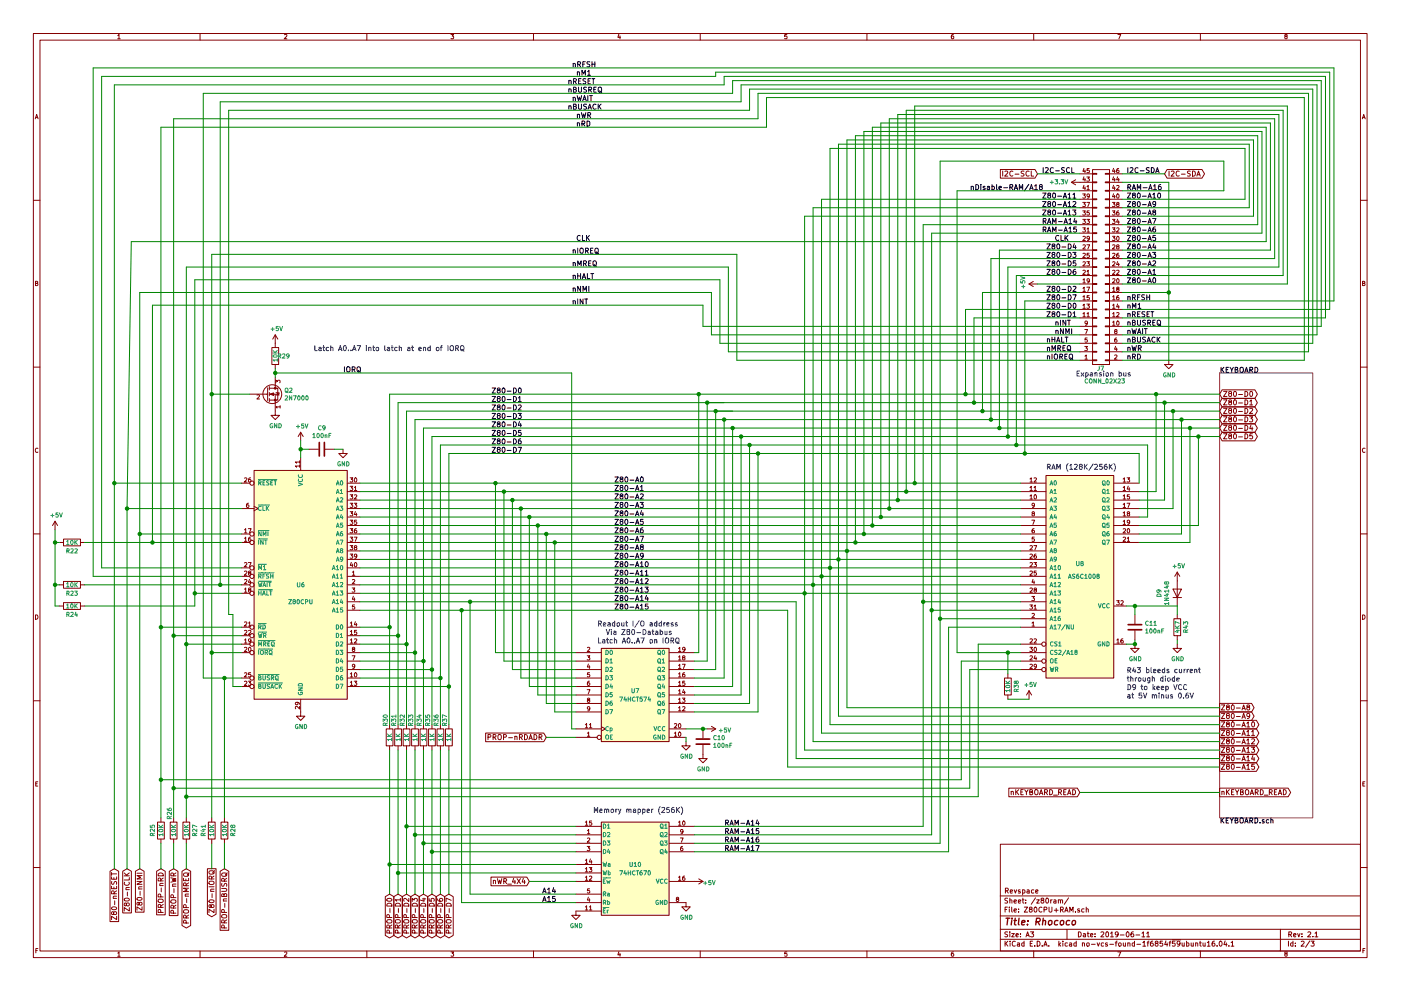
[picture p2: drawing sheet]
EESchema Schematic File Version 2
LIBS:rfbacklight-cache
LIBS:RHOCOCO-rescue
LIBS:power
LIBS:device
LIBS:transistors
LIBS:conn
LIBS:linear
LIBS:regul
LIBS:74xx
LIBS:cmos4000
LIBS:adc-dac
LIBS:memory
LIBS:xilinx
LIBS:microcontrollers
LIBS:dsp
LIBS:microchip
LIBS:analog_switches
LIBS:motorola
LIBS:texas
LIBS:intel
LIBS:audio
LIBS:interface
LIBS:digital-audio
LIBS:philips
LIBS:display
LIBS:cypress
LIBS:siliconi
LIBS:opto
LIBS:atmel
LIBS:contrib
LIBS:valves
LIBS:Zilog
LIBS:onsemi
LIBS:mechanical
LIBS:switches
LIBS:RHOCOCCO-PROPELLER
LIBS:martins_74hct574
LIBS:martins_74HCT670
LIBS:RHOCOCO-cache
EELAYER 26 0
EELAYER END
$Descr A3 16535 11693
encoding utf-8
Sheet 2 3
Title "Rhococo"
Date "2019-06-11"
Rev "2.1"
Comp "Revspace"
Comment1 ""
Comment2 ""
Comment3 ""
Comment4 ""
$EndDescr
$Comp
L Z80CPU U6
U 1 1
P 3550 6900
F 0 "U6" H 3550 6900 50  0000 C CNN
F 1 "Z80CPU" H 3550 6700 50  0000 C CNN
F 2 "Housings_DIP:DIP-40_W15.24mm_Socket" H 3550 7300 50  0001 C CNN
F 3 "" H 3550 7300 50  0001 C CNN
	1    3550 6900
	1    0    0    -1  
$EndComp
$Comp
L 628128-RESCUE-RHOCOCO U?
U 1 1
P 12750 6750
AR Path="/5B297388" Ref="U?"  Part="1" 
AR Path="/5B29716A/5B297388" Ref="U8"  Part="1" 
F 0 "U8" H 12750 6850 50  0000 C CNN
F 1 "AS6C1008" H 12800 6700 50  0000 C CNN
F 2 "Housings_DIP:DIP-32_W15.24mm_Socket" H 12750 6750 50  0001 C CNN
F 3 "" H 12750 6750 50  0001 C CNN
	1    12750 6750
	1    0    0    -1  
$EndComp
$Comp
L GND #PWR038
U 1 1
P 3550 8400
F 0 "#PWR038" H 3550 8150 50  0001 C CNN
F 1 "GND" H 3555 8227 50  0000 C CNN
F 2 "" H 3550 8400 50  0001 C CNN
F 3 "" H 3550 8400 50  0001 C CNN
	1    3550 8400
	1    0    0    -1  
$EndComp
$Comp
L +5V #PWR037
U 1 1
P 3550 5200
F 0 "#PWR037" H 3550 5050 50  0001 C CNN
F 1 "+5V" H 3565 5373 50  0000 C CNN
F 2 "" H 3550 5200 50  0001 C CNN
F 3 "" H 3550 5200 50  0001 C CNN
	1    3550 5200
	1    0    0    -1  
$EndComp
$Comp
L +5V #PWR047
U 1 1
P 13900 6850
F 0 "#PWR047" H 13900 6700 50  0001 C CNN
F 1 "+5V" H 13915 7023 50  0000 C CNN
F 2 "" H 13900 6850 50  0001 C CNN
F 3 "" H 13900 6850 50  0001 C CNN
	1    13900 6850
	1    0    0    -1  
$EndComp
$Comp
L GND #PWR046
U 1 1
P 13400 7600
F 0 "#PWR046" H 13400 7350 50  0001 C CNN
F 1 "GND" H 13405 7427 50  0000 C CNN
F 2 "" H 13400 7600 50  0001 C CNN
F 3 "" H 13400 7600 50  0001 C CNN
	1    13400 7600
	1    0    0    -1  
$EndComp
$Comp
L R R30
U 1 1
P 4600 8700
F 0 "R30" V 4550 8900 50  0000 C CNN
F 1 "1K" V 4600 8700 50  0000 C CNN
F 2 "Resistors_THT:R_Axial_DIN0204_L3.6mm_D1.6mm_P7.62mm_Horizontal" V 4530 8700 50  0001 C CNN
F 3 "" H 4600 8700 50  0001 C CNN
	1    4600 8700
	1    0    0    -1  
$EndComp
$Comp
L R R31
U 1 1
P 4700 8700
F 0 "R31" V 4650 8900 50  0000 C CNN
F 1 "1K" V 4700 8700 50  0000 C CNN
F 2 "Resistors_THT:R_Axial_DIN0204_L3.6mm_D1.6mm_P7.62mm_Horizontal" V 4630 8700 50  0001 C CNN
F 3 "" H 4700 8700 50  0001 C CNN
	1    4700 8700
	1    0    0    -1  
$EndComp
$Comp
L R R32
U 1 1
P 4800 8700
F 0 "R32" V 4750 8900 50  0000 C CNN
F 1 "1K" V 4800 8700 50  0000 C CNN
F 2 "Resistors_THT:R_Axial_DIN0204_L3.6mm_D1.6mm_P7.62mm_Horizontal" V 4730 8700 50  0001 C CNN
F 3 "" H 4800 8700 50  0001 C CNN
	1    4800 8700
	1    0    0    -1  
$EndComp
$Comp
L R R33
U 1 1
P 4900 8700
F 0 "R33" V 4850 8900 50  0000 C CNN
F 1 "1K" V 4900 8700 50  0000 C CNN
F 2 "Resistors_THT:R_Axial_DIN0204_L3.6mm_D1.6mm_P7.62mm_Horizontal" V 4830 8700 50  0001 C CNN
F 3 "" H 4900 8700 50  0001 C CNN
	1    4900 8700
	1    0    0    -1  
$EndComp
$Comp
L R R34
U 1 1
P 5000 8700
F 0 "R34" V 4950 8900 50  0000 C CNN
F 1 "1K" V 5000 8700 50  0000 C CNN
F 2 "Resistors_THT:R_Axial_DIN0204_L3.6mm_D1.6mm_P7.62mm_Horizontal" V 4930 8700 50  0001 C CNN
F 3 "" H 5000 8700 50  0001 C CNN
	1    5000 8700
	1    0    0    -1  
$EndComp
$Comp
L R R35
U 1 1
P 5100 8700
F 0 "R35" V 5050 8900 50  0000 C CNN
F 1 "1K" V 5100 8700 50  0000 C CNN
F 2 "Resistors_THT:R_Axial_DIN0204_L3.6mm_D1.6mm_P7.62mm_Horizontal" V 5030 8700 50  0001 C CNN
F 3 "" H 5100 8700 50  0001 C CNN
	1    5100 8700
	1    0    0    -1  
$EndComp
$Comp
L R R36
U 1 1
P 5200 8700
F 0 "R36" V 5150 8900 50  0000 C CNN
F 1 "1K" V 5200 8700 50  0000 C CNN
F 2 "Resistors_THT:R_Axial_DIN0204_L3.6mm_D1.6mm_P7.62mm_Horizontal" V 5130 8700 50  0001 C CNN
F 3 "" H 5200 8700 50  0001 C CNN
	1    5200 8700
	1    0    0    -1  
$EndComp
$Comp
L R R37
U 1 1
P 5300 8700
F 0 "R37" V 5250 8900 50  0000 C CNN
F 1 "1K" V 5300 8700 50  0000 C CNN
F 2 "Resistors_THT:R_Axial_DIN0204_L3.6mm_D1.6mm_P7.62mm_Horizontal" V 5230 8700 50  0001 C CNN
F 3 "" H 5300 8700 50  0001 C CNN
	1    5300 8700
	1    0    0    -1  
$EndComp
Text GLabel 4600 10550 3    60   3State ~ 0
PROP-D0
Text GLabel 4700 10550 3    60   3State ~ 0
PROP-D1
Text GLabel 4900 10550 3    60   3State ~ 0
PROP-D3
Text GLabel 5000 10550 3    60   3State ~ 0
PROP-D4
Text GLabel 5100 10550 3    60   3State ~ 0
PROP-D5
Text GLabel 5200 10550 3    60   3State ~ 0
PROP-D6
Text GLabel 5300 10550 3    60   3State ~ 0
PROP-D7
Text GLabel 4800 10550 3    60   3State ~ 0
PROP-D2
$Comp
L 74HCT574 U7
U 1 1
P 7500 8200
F 0 "U7" H 7500 8250 50  0000 C CNN
F 1 "74HCT574" H 7500 8150 50  0000 C CNN
F 2 "Housings_DIP:DIP-20_W7.62mm_Socket" H 7500 8200 50  0001 C CNN
F 3 "" H 7500 8200 50  0001 C CNN
	1    7500 8200
	1    0    0    -1  
$EndComp
$Comp
L GND #PWR041
U 1 1
P 8100 8750
F 0 "#PWR041" H 8100 8500 50  0001 C CNN
F 1 "GND" H 8105 8577 50  0000 C CNN
F 2 "" H 8100 8750 50  0001 C CNN
F 3 "" H 8100 8750 50  0001 C CNN
	1    8100 8750
	1    0    0    -1  
$EndComp
$Comp
L +5V #PWR043
U 1 1
P 8350 8600
F 0 "#PWR043" H 8350 8450 50  0001 C CNN
F 1 "+5V" V 8365 8728 50  0000 L CNN
F 2 "" H 8350 8600 50  0001 C CNN
F 3 "" H 8350 8600 50  0001 C CNN
	1    8350 8600
	0    1    1    0   
$EndComp
Text GLabel 6450 8700 0    60   Input ~ 0
PROP-nRDADR
Text Label 5800 4650 0    60   ~ 0
Z80-D0
Text Label 5800 4750 0    60   ~ 0
Z80-D1
Text Label 5800 4850 0    60   ~ 0
Z80-D2
Text Label 5800 4950 0    60   ~ 0
Z80-D3
Text Label 5800 5050 0    60   ~ 0
Z80-D4
Text Label 5800 5150 0    60   ~ 0
Z80-D5
Text Label 5800 5250 0    60   ~ 0
Z80-D6
Text Label 5800 5350 0    60   ~ 0
Z80-D7
Text Notes 7050 7400 0    60   ~ 0
Readout I/O address
Text Notes 12350 5550 0    60   ~ 0
RAM (128K/256K)
Text GLabel 1350 10250 3    60   Input ~ 0
Z80-nRESET
Text GLabel 1500 10250 3    60   Input ~ 0
Z80-nCLK
Text GLabel 1650 10250 3    60   Input ~ 0
Z80-nNMI
Text GLabel 1900 10250 3    60   Input ~ 0
PROP-nRD
Text GLabel 2050 10250 3    60   Input ~ 0
PROP-nWR
Text GLabel 2650 10250 3    60   Input ~ 0
PROP-nBUSRQ
$Comp
L R R22
U 1 1
P 850 6400
F 0 "R22" V 950 6400 50  0000 C CNN
F 1 "10K" V 850 6400 50  0000 C CNN
F 2 "Resistors_THT:R_Axial_DIN0204_L3.6mm_D1.6mm_P7.62mm_Horizontal" V 780 6400 50  0001 C CNN
F 3 "" H 850 6400 50  0001 C CNN
	1    850  6400
	0    1    1    0   
$EndComp
$Comp
L +5V #PWR056
U 1 1
P 650 6250
F 0 "#PWR056" H 650 6100 50  0001 C CNN
F 1 "+5V" H 665 6423 50  0000 C CNN
F 2 "" H 650 6250 50  0001 C CNN
F 3 "" H 650 6250 50  0001 C CNN
	1    650  6250
	1    0    0    -1  
$EndComp
$Comp
L R R23
U 1 1
P 850 6900
F 0 "R23" V 950 6900 50  0000 C CNN
F 1 "10K" V 850 6900 50  0000 C CNN
F 2 "Resistors_THT:R_Axial_DIN0204_L3.6mm_D1.6mm_P7.62mm_Horizontal" V 780 6900 50  0001 C CNN
F 3 "" H 850 6900 50  0001 C CNN
	1    850  6900
	0    1    1    0   
$EndComp
Text GLabel 2500 10250 3    60   Output ~ 0
Z80-nIORQ
Text GLabel 2200 10250 3    60   BiDi ~ 0
PROP-nMREQ
$Comp
L R R25
U 1 1
P 1900 9800
F 0 "R25" V 1800 9800 50  0000 C CNN
F 1 "10K" V 1900 9800 50  0000 C CNN
F 2 "Resistors_THT:R_Axial_DIN0204_L3.6mm_D1.6mm_P7.62mm_Horizontal" V 1830 9800 50  0001 C CNN
F 3 "" H 1900 9800 50  0001 C CNN
	1    1900 9800
	1    0    0    -1  
$EndComp
$Comp
L R R26
U 1 1
P 2050 9800
F 0 "R26" V 2000 10000 50  0000 C CNN
F 1 "10K" V 2050 9800 50  0000 C CNN
F 2 "Resistors_THT:R_Axial_DIN0204_L3.6mm_D1.6mm_P7.62mm_Horizontal" V 1980 9800 50  0001 C CNN
F 3 "" H 2050 9800 50  0001 C CNN
	1    2050 9800
	1    0    0    -1  
$EndComp
$Comp
L R R27
U 1 1
P 2200 9800
F 0 "R27" V 2300 9800 50  0000 C CNN
F 1 "10K" V 2200 9800 50  0000 C CNN
F 2 "Resistors_THT:R_Axial_DIN0204_L3.6mm_D1.6mm_P7.62mm_Horizontal" V 2130 9800 50  0001 C CNN
F 3 "" H 2200 9800 50  0001 C CNN
	1    2200 9800
	1    0    0    -1  
$EndComp
$Comp
L R R38
U 1 1
P 11900 8100
F 0 "R38" V 12000 8100 50  0000 C CNN
F 1 "10K" V 11900 8100 50  0000 C CNN
F 2 "Resistors_THT:R_Axial_DIN0204_L3.6mm_D1.6mm_P7.62mm_Horizontal" V 11830 8100 50  0001 C CNN
F 3 "" H 11900 8100 50  0001 C CNN
	1    11900 8100
	1    0    0    -1  
$EndComp
$Comp
L +5V #PWR044
U 1 1
P 12150 8250
F 0 "#PWR044" H 12150 8100 50  0001 C CNN
F 1 "+5V" H 12165 8423 50  0000 C CNN
F 2 "" H 12150 8250 50  0001 C CNN
F 3 "" H 12150 8250 50  0001 C CNN
	1    12150 8250
	1    0    0    -1  
$EndComp
Text GLabel 6250 10400 0    60   Input ~ 0
nWR_4X4
Text GLabel 12750 9350 0    60   Input ~ 0
nKEYBOARD_READ
$Comp
L 2N7000 Q2
U 1 1
P 3150 4650
F 0 "Q2" H 3355 4696 50  0000 L CNN
F 1 "2N7000" H 3355 4605 50  0000 L CNN
F 2 "TO_SOT_Packages_THT:TO-92_Molded_Narrow" H 3350 4575 50  0001 L CIN
F 3 "" H 3150 4650 50  0001 L CNN
	1    3150 4650
	1    0    0    -1  
$EndComp
$Comp
L GND #PWR036
U 1 1
P 3250 4850
F 0 "#PWR036" H 3250 4600 50  0001 C CNN
F 1 "GND" H 3255 4677 50  0000 C CNN
F 2 "" H 3250 4850 50  0001 C CNN
F 3 "" H 3250 4850 50  0001 C CNN
	1    3250 4850
	1    0    0    -1  
$EndComp
$Comp
L R R29
U 1 1
P 3250 4200
F 0 "R29" H 3350 4200 50  0000 C CNN
F 1 "10K" V 3250 4200 50  0000 C CNN
F 2 "Resistors_THT:R_Axial_DIN0204_L3.6mm_D1.6mm_P7.62mm_Horizontal" V 3180 4200 50  0001 C CNN
F 3 "" H 3250 4200 50  0001 C CNN
	1    3250 4200
	1    0    0    -1  
$EndComp
$Comp
L +5V #PWR035
U 1 1
P 3250 4050
F 0 "#PWR035" H 3250 3900 50  0001 C CNN
F 1 "+5V" H 3265 4223 50  0000 C CNN
F 2 "" H 3250 4050 50  0001 C CNN
F 3 "" H 3250 4050 50  0001 C CNN
	1    3250 4050
	1    0    0    -1  
$EndComp
$Comp
L D D9
U 1 1
P 13900 7000
F 0 "D9" H 13900 7216 50  0000 C CNN
F 1 "1N4148" H 13900 7125 50  0000 C CNN
F 2 "Diodes_THT:D_DO-35_SOD27_P7.62mm_Horizontal" H 13900 7000 50  0001 C CNN
F 3 "" H 13900 7000 50  0001 C CNN
	1    13900 7000
	0    -1   -1   0   
$EndComp
$Comp
L C C11
U 1 1
P 13400 7400
F 0 "C11" H 13515 7446 50  0000 L CNN
F 1 "100nF" H 13515 7355 50  0000 L CNN
F 2 "Capacitors_THT:C_Disc_D4.7mm_W2.5mm_P5.00mm" H 13438 7250 50  0001 C CNN
F 3 "" H 13400 7400 50  0001 C CNN
	1    13400 7400
	1    0    0    -1  
$EndComp
$Comp
L +5V #PWR045
U 1 1
P 12250 3350
F 0 "#PWR045" H 12250 3200 50  0001 C CNN
F 1 "+5V" H 12265 3523 50  0000 C CNN
F 2 "" H 12250 3350 50  0001 C CNN
F 3 "" H 12250 3350 50  0001 C CNN
	1    12250 3350
	0    -1   -1   0   
$EndComp
$Comp
L GND #PWR048
U 1 1
P 13800 4250
F 0 "#PWR048" H 13800 4000 50  0001 C CNN
F 1 "GND" H 13805 4077 50  0000 C CNN
F 2 "" H 13800 4250 50  0001 C CNN
F 3 "" H 13800 4250 50  0001 C CNN
	1    13800 4250
	1    0    0    -1  
$EndComp
$Sheet
S 14400 4400 1100 5250
U 5B45F3C6
F0 "KEYBOARD" 60
F1 "KEYBOARD.sch" 60
$EndSheet
$Comp
L R R28
U 1 1
P 2650 9800
F 0 "R28" V 2750 9800 50  0000 C CNN
F 1 "10K" V 2650 9800 50  0000 C CNN
F 2 "Resistors_THT:R_Axial_DIN0204_L3.6mm_D1.6mm_P7.62mm_Horizontal" V 2580 9800 50  0001 C CNN
F 3 "" H 2650 9800 50  0001 C CNN
	1    2650 9800
	1    0    0    -1  
$EndComp
$Comp
L R R24
U 1 1
P 850 7150
F 0 "R24" V 950 7150 50  0000 C CNN
F 1 "10K" V 850 7150 50  0000 C CNN
F 2 "Resistors_THT:R_Axial_DIN0204_L3.6mm_D1.6mm_P7.62mm_Horizontal" V 780 7150 50  0001 C CNN
F 3 "" H 850 7150 50  0001 C CNN
	1    850  7150
	0    1    1    0   
$EndComp
Text Label 6750 3600 0    60   ~ 0
nINT
Text Label 6750 3450 0    60   ~ 0
nNMI
Text Label 6750 3300 0    60   ~ 0
nHALT
Text Label 6750 3150 0    60   ~ 0
nMREQ
Text Label 6750 3000 0    60   ~ 0
nIOREQ
Text Label 6800 1500 0    60   ~ 0
nRD
Text Label 6800 1400 0    60   ~ 0
nWR
Text Label 6700 1300 0    60   ~ 0
nBUSACK
Text Label 6700 1000 0    60   ~ 0
nRESET
Text Label 6800 900  0    60   ~ 0
nM1
Text Label 6750 800  0    60   ~ 0
nRFSH
Text Label 6750 1200 0    60   ~ 0
nWAIT
$Comp
L C C10
U 1 1
P 8300 8750
F 0 "C10" H 8415 8796 50  0000 L CNN
F 1 "100nF" H 8415 8705 50  0000 L CNN
F 2 "Capacitors_THT:C_Disc_D4.7mm_W2.5mm_P5.00mm" H 8338 8600 50  0001 C CNN
F 3 "" H 8300 8750 50  0001 C CNN
	1    8300 8750
	1    0    0    -1  
$EndComp
$Comp
L C C9
U 1 1
P 3800 5300
F 0 "C9" V 3548 5300 50  0000 C CNN
F 1 "100nF" V 3639 5300 50  0000 C CNN
F 2 "Capacitors_THT:C_Disc_D4.7mm_W2.5mm_P5.00mm" H 3838 5150 50  0001 C CNN
F 3 "" H 3800 5300 50  0001 C CNN
	1    3800 5300
	0    1    1    0   
$EndComp
$Comp
L GND #PWR039
U 1 1
P 4050 5300
F 0 "#PWR039" H 4050 5050 50  0001 C CNN
F 1 "GND" H 4055 5127 50  0000 C CNN
F 2 "" H 4050 5300 50  0001 C CNN
F 3 "" H 4050 5300 50  0001 C CNN
	1    4050 5300
	1    0    0    -1  
$EndComp
$Comp
L GND #PWR042
U 1 1
P 8300 8900
F 0 "#PWR042" H 8300 8650 50  0001 C CNN
F 1 "GND" H 8305 8727 50  0000 C CNN
F 2 "" H 8300 8900 50  0001 C CNN
F 3 "" H 8300 8900 50  0001 C CNN
	1    8300 8900
	1    0    0    -1  
$EndComp
Text Notes 12700 4450 0    60   ~ 0
Expansion bus
Text Label 4050 4400 0    60   ~ 0
IORQ
Text Notes 7050 7600 0    60   ~ 0
Latch A0..A7 on IORQ\n
Text Notes 7150 7500 0    60   ~ 0
Via Z80-Databus
$Comp
L CONN_02X23 J7
U 1 1
P 13000 3150
F 0 "J7" H 12950 4350 50  0000 L CNN
F 1 "CONN_02X23" H 12800 4500 50  0000 L CNN
F 2 "Pin_Headers:Pin_Header_Angled_2x23_Pitch2.54mm" H 13000 2300 50  0001 C CNN
F 3 "" H 13000 2300 50  0001 C CNN
	1    13000 3150
	1    0    0    1   
$EndComp
Text Label 12350 4250 0    60   ~ 0
nIOREQ
Text Label 12350 4150 0    60   ~ 0
nMREQ
Text Label 12350 4050 0    60   ~ 0
nHALT
Text Label 12450 3950 0    60   ~ 0
nNMI
Text Label 12450 3850 0    60   ~ 0
nINT
Text Label 12350 3750 0    60   ~ 0
Z80-D1
Text Label 12350 3650 0    60   ~ 0
Z80-D0
Text Label 12350 3550 0    60   ~ 0
Z80-D7
Text Label 12350 3450 0    60   ~ 0
Z80-D2
Text Label 12350 3250 0    60   ~ 0
Z80-D6
Text Label 12350 3150 0    60   ~ 0
Z80-D5
Text Label 12350 3050 0    60   ~ 0
Z80-D3
Text Label 12350 2950 0    60   ~ 0
Z80-D4
Text Label 12450 2850 0    60   ~ 0
CLK
Text Label 12300 2750 0    60   ~ 0
RAM-A15
Text Label 12300 2550 0    60   ~ 0
Z80-A13
Text Label 12300 2450 0    60   ~ 0
Z80-A12
Text Label 12300 2350 0    60   ~ 0
Z80-A11
Text Label 13300 4250 0    60   ~ 0
nRD
Text Label 13300 4150 0    60   ~ 0
nWR
Text Label 13300 3950 0    60   ~ 0
nWAIT
Text Label 13300 3850 0    60   ~ 0
nBUSREQ
Text Label 13300 3750 0    60   ~ 0
nRESET
Text Label 13300 3650 0    60   ~ 0
nM1
Text Label 13300 3550 0    60   ~ 0
nRFSH
Text Label 13300 3350 0    60   ~ 0
Z80-A0
Text Label 13300 3250 0    60   ~ 0
Z80-A1
Text Label 13300 3150 0    60   ~ 0
Z80-A2
Text Label 13300 3050 0    60   ~ 0
Z80-A3
Text Label 13300 2950 0    60   ~ 0
Z80-A4
Text Label 13300 2850 0    60   ~ 0
Z80-A5
Text Label 13300 2750 0    60   ~ 0
Z80-A6
Text Label 13300 2650 0    60   ~ 0
Z80-A7
Text Label 13300 2550 0    60   ~ 0
Z80-A8
Text Label 13300 2450 0    60   ~ 0
Z80-A9
Text Label 13300 2350 0    60   ~ 0
Z80-A10
Text Label 12300 2650 0    60   ~ 0
RAM-A14
Text Label 6800 2850 0    60   ~ 0
CLK
Text Label 12300 2050 0    60   ~ 0
I2C-SCL
Text Label 13300 2050 0    60   ~ 0
I2C-SDA
Text GLabel 13750 2050 2    60   BiDi ~ 0
I2C-SDA
Text GLabel 12250 2050 0    60   Input ~ 0
I2C-SCL
$Comp
L +3.3V #PWR049
U 1 1
P 12750 2150
F 0 "#PWR049" H 12750 2000 50  0001 C CNN
F 1 "+3.3V" V 12750 2400 50  0000 C CNN
F 2 "" H 12750 2150 50  0001 C CNN
F 3 "" H 12750 2150 50  0001 C CNN
	1    12750 2150
	0    -1   -1   0   
$EndComp
Text Label 13300 4050 0    60   ~ 0
nBUSACK
Text GLabel 14400 8350 2    60   Output ~ 0
Z80-A8
Text GLabel 14400 8450 2    60   Output ~ 0
Z80-A9
Text GLabel 14400 8550 2    60   Output ~ 0
Z80-A10
Text GLabel 14400 8650 2    60   Output ~ 0
Z80-A11
Text GLabel 14400 8750 2    60   Output ~ 0
Z80-A12
Text GLabel 14400 8850 2    60   Output ~ 0
Z80-A13
Text GLabel 14400 8950 2    60   Output ~ 0
Z80-A14
Text GLabel 14400 9050 2    60   Output ~ 0
Z80-A15
Text GLabel 14400 9350 2    60   Output ~ 0
nKEYBOARD_READ
Text GLabel 14400 4650 2    60   BiDi ~ 0
Z80-D0
Text GLabel 14400 4750 2    60   BiDi ~ 0
Z80-D1
Text GLabel 14400 4850 2    60   BiDi ~ 0
Z80-D2
Text GLabel 14400 4950 2    60   BiDi ~ 0
Z80-D3
Text GLabel 14400 5050 2    60   BiDi ~ 0
Z80-D4
Text GLabel 14400 5150 2    60   BiDi ~ 0
Z80-D5
Text Label 6700 1100 0    60   ~ 0
nBUSREQ
Text Label 7250 5700 0    60   ~ 0
Z80-A0
Text Label 7250 5800 0    60   ~ 0
Z80-A1
Text Label 7250 5900 0    60   ~ 0
Z80-A2
Text Label 7250 6000 0    60   ~ 0
Z80-A3
Text Label 7250 6100 0    60   ~ 0
Z80-A4
Text Label 7250 6200 0    60   ~ 0
Z80-A5
Text Label 7250 6300 0    60   ~ 0
Z80-A6
Text Label 7250 6400 0    60   ~ 0
Z80-A7
Text Label 7250 6500 0    60   ~ 0
Z80-A8
Text Label 7250 6600 0    60   ~ 0
Z80-A9
Text Label 7250 6700 0    60   ~ 0
Z80-A10
Text Label 7250 6800 0    60   ~ 0
Z80-A11
Text Label 7250 6900 0    60   ~ 0
Z80-A12
Text Label 7250 7000 0    60   ~ 0
Z80-A13
Text Label 7250 7100 0    60   ~ 0
Z80-A14
Text Label 7250 7200 0    60   ~ 0
Z80-A15
$Comp
L GND #PWR058
U 1 1
P 8100 10650
F 0 "#PWR058" H 8100 10400 50  0001 C CNN
F 1 "GND" H 8105 10477 50  0000 C CNN
F 2 "" H 8100 10650 50  0001 C CNN
F 3 "" H 8100 10650 50  0001 C CNN
	1    8100 10650
	1    0    0    -1  
$EndComp
$Comp
L +5V #PWR040
U 1 1
P 8200 10400
F 0 "#PWR040" H 8200 10250 50  0001 C CNN
F 1 "+5V" V 8215 10573 50  0000 C CNN
F 2 "" H 8200 10400 50  0001 C CNN
F 3 "" H 8200 10400 50  0001 C CNN
	1    8200 10400
	0    1    1    0   
$EndComp
$Comp
L 74HCT670 U10
U 1 1
P 7500 10250
F 0 "U10" H 7500 10300 50  0000 C CNN
F 1 "74HCT670" H 7500 10200 50  0000 C CNN
F 2 "Housings_DIP:DIP-16_W7.62mm" H 7500 10250 50  0001 C CNN
F 3 "" H 7500 10250 50  0001 C CNN
	1    7500 10250
	1    0    0    -1  
$EndComp
$Comp
L GND #PWR059
U 1 1
P 6800 10750
F 0 "#PWR059" H 6800 10500 50  0001 C CNN
F 1 "GND" H 6805 10577 50  0000 C CNN
F 2 "" H 6800 10750 50  0001 C CNN
F 3 "" H 6800 10750 50  0001 C CNN
	1    6800 10750
	1    0    0    -1  
$EndComp
Text Label 8550 9750 0    60   ~ 0
RAM-A14
Text Label 8550 9850 0    60   ~ 0
RAM-A15
Text Label 8550 9950 0    60   ~ 0
RAM-A16
Text Label 13300 2250 0    60   ~ 0
RAM-A16
Text Label 11450 2250 0    60   ~ 0
nDisable-RAM/A18
Text Label 8550 10050 0    60   ~ 0
RAM-A17
Wire Wire Line
	4250 5700 12050 5700
Wire Wire Line
	4250 5800 12050 5800
Wire Wire Line
	4250 5900 12050 5900
Wire Wire Line
	4250 6000 12050 6000
Wire Wire Line
	4250 6100 12050 6100
Wire Wire Line
	4250 6200 12050 6200
Wire Wire Line
	4250 6300 12050 6300
Wire Wire Line
	4250 6400 12050 6400
Wire Wire Line
	5300 5350 13450 5350
Wire Wire Line
	5200 5250 13550 5250
Wire Wire Line
	5100 5150 14400 5150
Wire Wire Line
	5000 5050 14400 5050
Wire Wire Line
	4900 4950 14400 4950
Wire Wire Line
	4800 4850 8650 4850
Wire Wire Line
	8450 4850 14400 4850
Wire Wire Line
	4700 4750 8550 4750
Wire Wire Line
	8350 4750 14400 4750
Wire Wire Line
	13300 7600 13400 7600
Connection ~ 4600 7400
Connection ~ 4700 7500
Connection ~ 4800 7600
Connection ~ 4900 7700
Connection ~ 5000 7800
Connection ~ 5100 7900
Connection ~ 5200 8000
Connection ~ 5300 8100
Wire Wire Line
	4250 6800 12050 6800
Wire Wire Line
	4250 6900 12050 6900
Wire Wire Line
	4700 8850 4700 10550
Wire Wire Line
	4800 8850 4800 10550
Wire Wire Line
	4900 8850 4900 10550
Wire Wire Line
	5000 8850 5000 10550
Wire Wire Line
	5100 8850 5100 10550
Wire Wire Line
	5200 8850 5200 10550
Wire Wire Line
	5300 8850 5300 10550
Wire Wire Line
	5850 7700 6800 7700
Wire Wire Line
	5950 7800 6800 7800
Wire Wire Line
	6050 7900 6800 7900
Wire Wire Line
	6150 8000 6800 8000
Wire Wire Line
	6250 8100 6800 8100
Wire Wire Line
	6350 8200 6800 8200
Wire Wire Line
	6450 8300 6800 8300
Wire Wire Line
	6550 8400 6800 8400
Wire Wire Line
	8100 8750 8100 8700
Wire Wire Line
	4600 4650 14400 4650
Wire Wire Line
	8250 4650 8250 7700
Wire Wire Line
	8250 7700 8200 7700
Wire Wire Line
	8350 4750 8350 7800
Wire Wire Line
	8350 7800 8200 7800
Wire Wire Line
	8450 4850 8450 7900
Wire Wire Line
	8450 7900 8200 7900
Wire Wire Line
	8550 4950 8550 8000
Wire Wire Line
	8550 8000 8200 8000
Wire Wire Line
	8650 5050 8650 8100
Wire Wire Line
	8650 8100 8200 8100
Wire Wire Line
	8750 5150 8750 8200
Wire Wire Line
	8750 8200 8200 8200
Wire Wire Line
	8850 5250 8850 8300
Wire Wire Line
	8850 8300 8200 8300
Wire Wire Line
	8950 5350 8950 8400
Wire Wire Line
	8950 8400 8200 8400
Wire Wire Line
	4250 7400 4600 7400
Wire Wire Line
	4250 7500 4700 7500
Wire Wire Line
	4250 7600 4800 7600
Wire Wire Line
	4250 7700 4900 7700
Wire Wire Line
	4250 7800 5000 7800
Wire Wire Line
	4250 7900 5100 7900
Wire Wire Line
	4250 8000 5200 8000
Wire Wire Line
	4250 8100 5300 8100
Wire Wire Line
	6800 8600 6750 8600
Wire Wire Line
	2500 7700 2850 7700
Wire Wire Line
	2500 3000 2500 9650
Wire Wire Line
	2500 9950 2500 10250
Wire Wire Line
	2850 5700 1350 5700
Wire Wire Line
	1350 1000 1350 10250
Wire Wire Line
	2850 6000 1500 6000
Wire Wire Line
	1500 6000 1550 2850
Wire Wire Line
	1500 6000 1500 10250
Wire Wire Line
	2850 6300 1650 6300
Wire Wire Line
	1650 3450 1650 10250
Wire Wire Line
	1000 6900 2850 6900
Wire Wire Line
	2600 1200 2600 6900
Connection ~ 2500 7700
Wire Wire Line
	2850 7400 1900 7400
Wire Wire Line
	1900 1500 1900 9650
Wire Wire Line
	2050 7500 2850 7500
Wire Wire Line
	2200 3150 2200 9650
Wire Wire Line
	2200 7600 2850 7600
Wire Wire Line
	2050 1400 2050 9650
Wire Wire Line
	2200 9950 2200 10250
Connection ~ 5850 5700
Connection ~ 5950 5800
Connection ~ 6050 5900
Connection ~ 6150 6000
Connection ~ 6250 6100
Connection ~ 6350 6200
Connection ~ 6450 6300
Connection ~ 6550 6400
Connection ~ 8250 4650
Connection ~ 8350 4750
Connection ~ 8450 4850
Connection ~ 8550 4950
Connection ~ 8650 5050
Connection ~ 8750 5150
Connection ~ 8850 5250
Connection ~ 8950 5350
Wire Wire Line
	6750 8600 6750 4400
Wire Wire Line
	6750 4400 3250 4400
Wire Wire Line
	1900 9200 11350 9200
Wire Wire Line
	2050 9300 11450 9300
Connection ~ 2050 9300
Wire Wire Line
	2200 9400 11550 9400
Connection ~ 2200 9400
Wire Wire Line
	11350 9200 11350 7800
Wire Wire Line
	11450 9300 11450 7900
Wire Wire Line
	9300 9050 14400 9050
Wire Wire Line
	9400 8950 14400 8950
Wire Wire Line
	9500 8850 14400 8850
Wire Wire Line
	9600 8750 14400 8750
Wire Wire Line
	9700 8650 14400 8650
Wire Wire Line
	9800 8550 14400 8550
Wire Wire Line
	9900 8450 14400 8450
Wire Wire Line
	10000 8350 14400 8350
Wire Wire Line
	9700 2350 9700 8650
Wire Wire Line
	9600 2450 9600 8750
Wire Wire Line
	9500 2550 9500 8850
Wire Wire Line
	9400 7100 9400 8950
Wire Wire Line
	9300 7200 9300 9050
Wire Wire Line
	14400 9350 12750 9350
Wire Wire Line
	2500 4650 2950 4650
Wire Wire Line
	6450 8700 6800 8700
Wire Wire Line
	2400 8000 2850 8000
Wire Wire Line
	3250 4350 3250 4450
Wire Wire Line
	13400 7600 13400 7550
Wire Wire Line
	13400 7150 13400 7250
Wire Wire Line
	13300 7150 13900 7150
Connection ~ 13400 7150
Connection ~ 13400 7600
Connection ~ 1500 6000
Wire Wire Line
	9800 1750 9800 8550
Connection ~ 1800 6400
Wire Wire Line
	1800 3600 1800 6400
Wire Wire Line
	2650 8000 2650 9650
Wire Wire Line
	2650 9950 2650 10250
Wire Wire Line
	2400 1100 8650 1100
Connection ~ 1900 7400
Connection ~ 2050 7500
Connection ~ 2600 6900
Wire Wire Line
	1350 1000 8550 1000
Connection ~ 1350 5700
Connection ~ 1650 6300
Wire Wire Line
	1000 6400 2850 6400
Wire Wire Line
	2300 7000 2850 7000
Wire Wire Line
	2300 3300 2300 7150
Wire Wire Line
	2300 7150 1000 7150
Wire Wire Line
	650  6250 650  7150
Connection ~ 650  6400
Connection ~ 650  6900
Connection ~ 2300 7000
Connection ~ 2200 7600
Connection ~ 2500 4650
Wire Wire Line
	8450 900  1200 900 
Wire Wire Line
	1200 900  1200 6700
Wire Wire Line
	1200 6700 2850 6700
Wire Wire Line
	2850 6800 1100 6800
Wire Wire Line
	1100 6800 1100 800 
Wire Wire Line
	1100 800  15750 800 
Wire Wire Line
	8300 3600 1800 3600
Wire Wire Line
	8400 3450 1650 3450
Wire Wire Line
	8500 3300 2300 3300
Wire Wire Line
	2200 3150 8600 3150
Wire Wire Line
	8700 3000 2500 3000
Wire Wire Line
	9050 1500 1900 1500
Wire Wire Line
	8950 1400 2050 1400
Wire Wire Line
	8750 1200 2600 1200
Wire Wire Line
	8100 8600 8350 8600
Wire Wire Line
	3550 5200 3550 5400
Wire Wire Line
	3650 5300 3550 5300
Connection ~ 3550 5300
Wire Wire Line
	3950 5300 4050 5300
Connection ~ 8300 8600
Connection ~ 3250 4400
Wire Wire Line
	700  6400 650  6400
Wire Wire Line
	700  6900 650  6900
Wire Wire Line
	650  7150 700  7150
Wire Wire Line
	13800 2150 13800 4250
Wire Wire Line
	13800 3450 13250 3450
Wire Wire Line
	12750 3350 12250 3350
Wire Wire Line
	8700 4250 12750 4250
Wire Wire Line
	8600 4150 12750 4150
Wire Wire Line
	8500 4050 12750 4050
Wire Wire Line
	8400 3950 12750 3950
Wire Wire Line
	8300 3850 12750 3850
Wire Wire Line
	11500 3750 12750 3750
Wire Wire Line
	11400 3650 12750 3650
Wire Wire Line
	12100 3550 12750 3550
Wire Wire Line
	11600 3450 12750 3450
Wire Wire Line
	12000 3250 12750 3250
Wire Wire Line
	11900 3150 12750 3150
Wire Wire Line
	11700 3050 12750 3050
Wire Wire Line
	11800 2950 12750 2950
Wire Wire Line
	1550 2850 12750 2850
Wire Wire Line
	9500 2550 12750 2550
Wire Wire Line
	9600 2450 12750 2450
Wire Wire Line
	9700 2350 12750 2350
Wire Wire Line
	13250 3550 15750 3550
Wire Wire Line
	13250 3650 15700 3650
Wire Wire Line
	13250 3750 15650 3750
Wire Wire Line
	13250 3850 15600 3850
Wire Wire Line
	13250 3950 15550 3950
Wire Wire Line
	13250 4150 15450 4150
Wire Wire Line
	13250 4250 15400 4250
Wire Wire Line
	13250 3350 15200 3350
Wire Wire Line
	13250 3250 15150 3250
Wire Wire Line
	13250 3150 15100 3150
Wire Wire Line
	13250 3050 15050 3050
Wire Wire Line
	13250 2950 15000 2950
Wire Wire Line
	13250 2850 14950 2850
Wire Wire Line
	13250 2750 14900 2750
Wire Wire Line
	13250 2650 14850 2650
Wire Wire Line
	13250 2550 14800 2550
Wire Wire Line
	13250 2450 14750 2450
Wire Wire Line
	13250 2350 14700 2350
Wire Wire Line
	12000 3250 12000 5250
Connection ~ 12000 5250
Wire Wire Line
	11900 3150 11900 5150
Connection ~ 11900 5150
Wire Wire Line
	11700 3050 11700 4950
Connection ~ 11700 4950
Wire Wire Line
	11800 2950 11800 5050
Connection ~ 11800 5050
Wire Wire Line
	12100 3550 12100 5350
Connection ~ 12100 5350
Wire Wire Line
	11600 3450 11600 4850
Connection ~ 11600 4850
Wire Wire Line
	11500 3750 11500 4750
Connection ~ 11500 4750
Wire Wire Line
	11400 4650 11400 3650
Connection ~ 11400 4650
Wire Wire Line
	8300 3850 8300 3600
Wire Wire Line
	8400 3950 8400 3450
Wire Wire Line
	8500 4050 8500 3300
Wire Wire Line
	8600 3150 8600 4150
Wire Wire Line
	8700 4250 8700 3000
Connection ~ 9500 7000
Connection ~ 9600 6900
Connection ~ 9700 6800
Wire Wire Line
	9800 1750 14700 1750
Wire Wire Line
	14700 1750 14700 2350
Connection ~ 9800 6700
Wire Wire Line
	9900 1700 9900 8450
Wire Wire Line
	9900 1700 14750 1700
Wire Wire Line
	14750 1700 14750 2450
Wire Wire Line
	10000 1650 10000 8350
Wire Wire Line
	10000 1650 14800 1650
Wire Wire Line
	14800 1650 14800 2550
Connection ~ 10000 6500
Wire Wire Line
	10100 6400 10100 1600
Wire Wire Line
	10100 1600 14850 1600
Wire Wire Line
	14850 1600 14850 2650
Connection ~ 10100 6400
Wire Wire Line
	10200 6300 10200 1550
Wire Wire Line
	10200 1550 14900 1550
Wire Wire Line
	14900 1550 14900 2750
Connection ~ 10200 6300
Wire Wire Line
	14950 2850 14950 1500
Wire Wire Line
	14950 1500 10300 1500
Wire Wire Line
	10300 1500 10300 6200
Connection ~ 10300 6200
Wire Wire Line
	10400 6100 10400 1450
Wire Wire Line
	10400 1450 15000 1450
Wire Wire Line
	15000 1450 15000 2950
Connection ~ 10400 6100
Wire Wire Line
	15050 3050 15050 1400
Wire Wire Line
	15050 1400 10500 1400
Wire Wire Line
	10500 1400 10500 6000
Connection ~ 10500 6000
Wire Wire Line
	10600 5900 10600 1350
Wire Wire Line
	10600 1350 15100 1350
Wire Wire Line
	15100 1350 15100 3150
Connection ~ 10600 5900
Wire Wire Line
	15150 3250 15150 1300
Wire Wire Line
	15150 1300 10700 1300
Wire Wire Line
	10700 1300 10700 5800
Connection ~ 10700 5800
Wire Wire Line
	10800 5700 10800 1250
Wire Wire Line
	10800 1250 15200 1250
Wire Wire Line
	15200 1250 15200 3350
Connection ~ 10800 5700
Wire Wire Line
	9050 1500 9050 1150
Wire Wire Line
	9050 1150 15400 1150
Wire Wire Line
	15400 1150 15400 4250
Wire Wire Line
	8950 1400 8950 1100
Wire Wire Line
	8950 1100 15450 1100
Wire Wire Line
	15450 1100 15450 4150
Wire Wire Line
	15550 3950 15550 1000
Wire Wire Line
	15550 1000 8750 1000
Wire Wire Line
	8750 1000 8750 1200
Wire Wire Line
	15600 3850 15600 950 
Wire Wire Line
	15600 950  8650 950 
Wire Wire Line
	8650 950  8650 1100
Wire Wire Line
	15650 3750 15650 900 
Wire Wire Line
	15650 900  8550 900 
Wire Wire Line
	8550 900  8550 1000
Wire Wire Line
	15700 3650 15700 850 
Wire Wire Line
	15700 850  8450 850 
Wire Wire Line
	8450 850  8450 900 
Wire Wire Line
	15750 3550 15750 800 
Wire Wire Line
	8850 1300 8850 1050
Wire Wire Line
	8850 1050 15500 1050
Wire Wire Line
	15500 1050 15500 4050
Wire Wire Line
	15500 4050 13250 4050
Wire Wire Line
	11300 2250 12750 2250
Wire Wire Line
	12750 2050 12250 2050
Wire Wire Line
	13250 2050 13750 2050
Connection ~ 13800 3450
Wire Wire Line
	2700 1300 8850 1300
Wire Wire Line
	2700 1300 2700 7250
Wire Wire Line
	2700 7250 2750 7250
Wire Wire Line
	2750 7250 2750 8100
Wire Wire Line
	2400 1100 2400 8000
Connection ~ 2650 8000
Wire Wire Line
	2750 8100 2850 8100
Wire Wire Line
	4600 4650 4600 8550
Wire Wire Line
	4700 4750 4700 8550
Wire Wire Line
	4800 4850 4800 8550
Wire Wire Line
	4900 4950 4900 8550
Wire Wire Line
	5000 5050 5000 8550
Wire Wire Line
	5100 5150 5100 8550
Wire Wire Line
	5300 5350 5300 8550
Wire Wire Line
	5200 5250 5200 8550
Connection ~ 13650 4650
Connection ~ 13750 4750
Connection ~ 13850 4850
Connection ~ 13950 4950
Connection ~ 14050 5050
Connection ~ 14150 5150
Wire Wire Line
	13650 4650 13650 5800
Wire Wire Line
	13750 4750 13750 5900
Wire Wire Line
	13850 4850 13850 6000
Wire Wire Line
	13950 4950 13950 6300
Wire Wire Line
	14050 5050 14050 6400
Wire Wire Line
	14150 5150 14150 6200
Wire Wire Line
	13550 5250 13550 6100
Wire Wire Line
	13450 5350 13450 5700
Wire Wire Line
	13650 5800 13450 5800
Wire Wire Line
	13750 5900 13450 5900
Wire Wire Line
	13850 6000 13450 6000
Wire Wire Line
	13550 6100 13450 6100
Wire Wire Line
	14150 6200 13450 6200
Wire Wire Line
	13950 6300 13450 6300
Wire Wire Line
	14050 6400 13450 6400
Wire Wire Line
	4250 6700 12050 6700
Wire Wire Line
	4250 7000 12050 7000
Wire Wire Line
	4250 6500 12050 6500
Wire Wire Line
	4250 6600 12050 6600
Connection ~ 9900 6600
Wire Wire Line
	4600 8850 4600 10550
Wire Wire Line
	5850 5700 5850 7700
Wire Wire Line
	5950 5800 5950 7800
Wire Wire Line
	6050 5900 6050 7900
Wire Wire Line
	6150 6000 6150 8000
Wire Wire Line
	6250 6100 6250 8100
Wire Wire Line
	6350 6200 6350 8200
Wire Wire Line
	6450 6300 6450 8300
Wire Wire Line
	6550 6400 6550 8400
Wire Wire Line
	6250 10400 6800 10400
Wire Wire Line
	4250 7200 9300 7200
Wire Wire Line
	5450 7200 5450 10650
Wire Wire Line
	5450 10650 6800 10650
Wire Wire Line
	4250 7100 9400 7100
Wire Wire Line
	5550 7100 5550 10550
Wire Wire Line
	5550 10550 6800 10550
Connection ~ 5450 7200
Connection ~ 5550 7100
Wire Wire Line
	11000 9850 8200 9850
Wire Wire Line
	11000 2750 11000 9850
Wire Wire Line
	11000 7200 12050 7200
Wire Wire Line
	10900 7100 12050 7100
Wire Wire Line
	10900 2650 10900 9750
Wire Wire Line
	10900 9750 8200 9750
Wire Wire Line
	11100 1900 11100 9950
Wire Wire Line
	11100 9950 8200 9950
Wire Wire Line
	6800 10200 4600 10200
Connection ~ 4600 10200
Wire Wire Line
	6800 10300 4700 10300
Connection ~ 4700 10300
Wire Wire Line
	6800 9750 4800 9750
Connection ~ 4800 9750
Wire Wire Line
	6800 9850 4900 9850
Connection ~ 4900 9850
Wire Wire Line
	6800 9950 5000 9950
Connection ~ 5000 9950
Wire Wire Line
	6800 10050 5100 10050
Connection ~ 5100 10050
Wire Wire Line
	13250 2150 13800 2150
Connection ~ 1900 9200
Wire Wire Line
	1900 9950 1900 10250
Wire Wire Line
	2050 9950 2050 10250
Wire Wire Line
	12050 7300 11100 7300
Wire Wire Line
	11900 8250 12150 8250
Wire Wire Line
	11300 2250 11300 7700
Wire Wire Line
	10900 2650 12750 2650
Connection ~ 10900 7100
Wire Wire Line
	11000 2750 12750 2750
Connection ~ 11000 7200
Wire Wire Line
	11100 1900 14450 1900
Wire Wire Line
	14450 1900 14450 2250
Wire Wire Line
	14450 2250 13250 2250
Connection ~ 11100 7300
Wire Wire Line
	11450 7900 12050 7900
Wire Wire Line
	11350 7800 12050 7800
Wire Wire Line
	11300 7700 12050 7700
Wire Wire Line
	12050 7600 11550 7600
Wire Wire Line
	11550 7600 11550 9400
Wire Wire Line
	8200 10050 11200 10050
Wire Wire Line
	11200 10050 11200 7400
Wire Wire Line
	11200 7400 12050 7400
Wire Wire Line
	11900 7950 11900 7700
Connection ~ 11900 7700
Text Notes 7000 9600 0    60   ~ 0
Memory mapper (256K)
Text Notes 3700 4150 0    60   ~ 0
Latch A0..A7 into latch at end of IORQ
Text Label 6400 10550 0    60   ~ 0
A14
Text Label 6400 10650 0    60   ~ 0
A15
$Comp
L R R41
U 1 1
P 2500 9800
F 0 "R41" V 2400 9800 50  0000 C CNN
F 1 "10K" V 2500 9800 50  0000 C CNN
F 2 "Resistors_THT:R_Axial_DIN0204_L3.6mm_D1.6mm_P7.62mm_Horizontal" V 2430 9800 50  0001 C CNN
F 3 "" H 2500 9800 50  0001 C CNN
	1    2500 9800
	1    0    0    -1  
$EndComp
$Comp
L R R43
U 1 1
P 13900 7400
F 0 "R43" V 14000 7400 50  0000 C CNN
F 1 "4K7" V 13900 7400 50  0000 C CNN
F 2 "Resistors_THT:R_Axial_DIN0204_L3.6mm_D1.6mm_P7.62mm_Horizontal" V 13830 7400 50  0001 C CNN
F 3 "" H 13900 7400 50  0001 C CNN
	1    13900 7400
	1    0    0    -1  
$EndComp
$Comp
L GND #PWR061
U 1 1
P 13900 7600
F 0 "#PWR061" H 13900 7350 50  0001 C CNN
F 1 "GND" H 13905 7427 50  0000 C CNN
F 2 "" H 13900 7600 50  0001 C CNN
F 3 "" H 13900 7600 50  0001 C CNN
	1    13900 7600
	1    0    0    -1  
$EndComp
Wire Wire Line
	13900 7150 13900 7250
Wire Wire Line
	13900 7550 13900 7600
Text Notes 13300 7950 0    60   ~ 0
R43 bleeds current
Text Notes 13300 8150 0    60   ~ 0
D9 to keep VCC\n
Text Notes 13300 8250 0    60   ~ 0
at 5V minus 0.6V
Text Notes 13300 8050 0    60   ~ 0
through diode
$EndSCHEMATC
